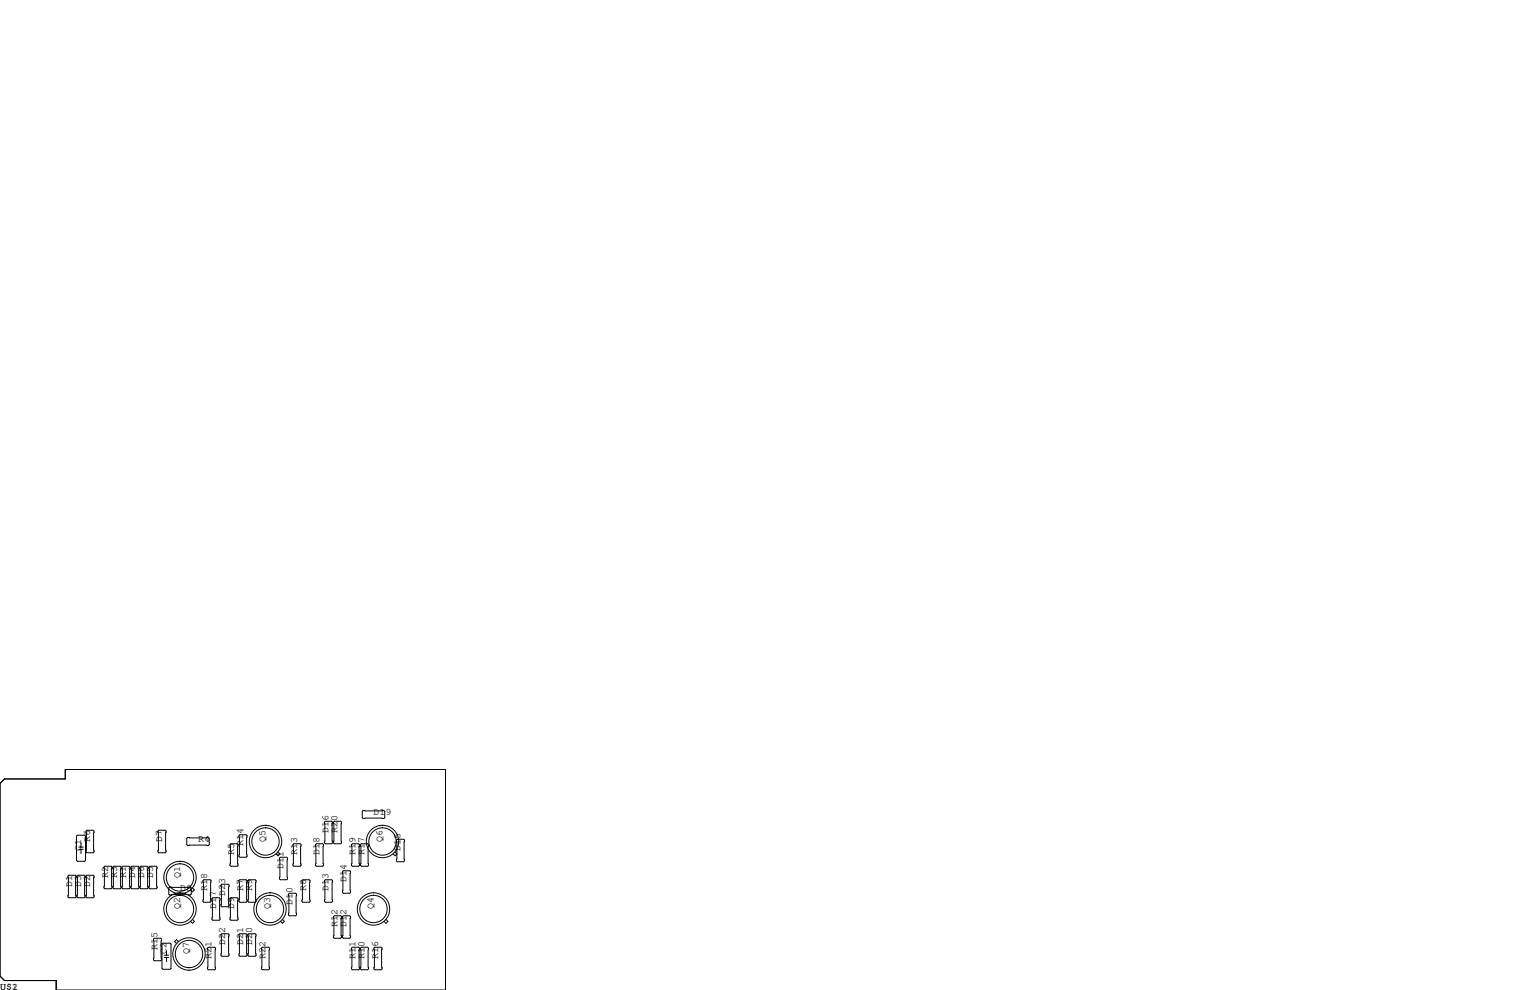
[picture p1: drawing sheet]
<svg xmlns="http://www.w3.org/2000/svg" width="432mm" height="279mm" viewBox="0 0 432 279" stroke-linecap="round" stroke-linejoin="round" font-family="sans-serif">
<g fill="none" stroke="#000" stroke-width=".28">
<path d="M0 221.1l1.3-1.3h17.1v-2.6h107.3v62.2h-109.8v-2.7h-14.6l-1.3-1.2zM21.8 235.7h2.1l.2 .3v6.8l-.2 .3h-2.1l-.2-.3v-6.8zM22.2 239.7h1.3M22.2 239.1h1.3M22.9 237.9v1.2M22.9 239.7v1.2M24.5 234.3h1.8l.2 .3v5.8l-.2 .3h-1.8l-.2-.3v-5.8zM44.6 234.6l.2-.3h1.8l.3 .3v5.8l-.3 .3h-1.8l-.2-.3zM53 236.3h5.8l.3 .3v1.8l-.3 .2h-5.8l-.3-.2v-1.8zM64.9 238.4l.3-.3h1.7l.3 .3v5.8l-.3 .3h-1.7l-.3-.3zM67.4 235.8l.3-.2h1.8l.2 .2v5.9l-.2 .2h-1.8l-.3-.2zM82.7 238.4l.2-.3h1.8l.3 .3v5.8l-.3 .3h-1.8l-.2-.3z"/>
<path d="M89 238.4l.3-.3h1.8l.2 .3v5.8l-.2 .3h-1.8l-.3-.3zM91.6 232l.2-.2h1.8l.3 .2v5.9l-.3 .2h-1.8l-.2-.2zM94.1 232l.3-.2h1.7l.3 .2v5.9l-.3 .2h-1.7l-.3-.2zM99.2 238.4l.2-.3h1.8l.3 .3v5.8l-.3 .3h-1.8l-.2-.3zM101.7 238.4l.3-.3h1.8l.2 .3v5.8l-.2 .3h-1.8l-.3-.3zM102.5 228.7h5.8l.3 .3v1.8l-.3 .2h-5.8l-.3-.2v-1.8zM111.9 237.1l.2-.2h1.8l.3 .2v5.9l-.3 .2h-1.8l-.2-.2zM19.2 247.3l.2-.3h1.8l.3 .3v5.8l-.3 .3h-1.8l-.2-.3zM21.7 247.3l.3-.3h1.7l.3 .3v5.8l-.3 .3h-1.7l-.3-.3zM24.3 247.3l.2-.3h1.8l.2 .3v5.8l-.2 .3h-1.8l-.2-.3zM29.3 244.7l.3-.2h1.8l.2 .2v5.9l-.2 .2h-1.8l-.3-.2zM31.9 244.7l.2-.2h1.8l.3 .2v5.9l-.3 .2h-1.8l-.2-.2z"/>
<path d="M34.4 244.7l.3-.2h1.7l.3 .2v5.9l-.3 .2h-1.7l-.3-.2zM37 244.7l.2-.2h1.8l.2 .2v5.9l-.2 .2h-1.8l-.2-.2zM39.5 244.7l.3-.2h1.7l.3 .2v5.9l-.3 .2h-1.7l-.3-.2zM42 244.7l.3-.2h1.8l.2 .2v5.9l-.2 .2h-1.8l-.3-.2zM47.6 250.6l.3-.3h5.8l.3 .3v1.7l-.3 .3h-5.8l-.3-.3zM54.3 250.6l.6 .6-.6 .5-.5-.5M54.3 259.5l.6 .5-.6 .6-.5-.6M57.3 248.5l.2-.2h1.8l.3 .2v5.9l-.3 .2h-1.8l-.2-.2zM59.8 253.6l.3-.2h1.7l.3 .2v5.9l-.3 .2h-1.7l-.3-.2zM62.4 249.8l.2-.2h1.8l.2 .2v5.9l-.2 .2h-1.8l-.2-.2zM64.9 253.6l.3-.2h1.7l.3 .2v5.9l-.3 .2h-1.7l-.3-.2zM67.4 248.5l.3-.2h1.8l.2 .2v5.9l-.2 .2h-1.8l-.3-.2z"/>
<path d="M70 248.5l.2-.2h1.8l.3 .2v5.9l-.3 .2h-1.8l-.2-.2zM78.5 240.5l.5 .5-.5 .5-.6-.5M78.9 242.2l.2-.3h1.8l.3 .3v5.8l-.3 .3h-1.8l-.2-.3zM79.7 259.5l.6 .5-.6 .6-.5-.6M81.4 252.3l.3-.2h1.7l.3 .2v5.9l-.3 .2h-1.7l-.3-.2zM85.2 248.5l.3-.2h1.7l.3 .2v5.9l-.3 .2h-1.7l-.3-.2zM91.6 248.5l.2-.2h1.8l.3 .2v5.9l-.3 .2h-1.8l-.2-.2zM94.1 258.7l.3-.3h1.7l.3 .3v5.8l-.3 .3h-1.7l-.3-.3zM96.6 258.7l.3-.3h1.8l.2 .3v5.8l-.2 .3h-1.8l-.3-.3zM96.6 246l.3-.3h1.8l.2 .3v5.8l-.2 .3h-1.8l-.3-.3zM108.9 259.5l.6 .5-.6 .6-.5-.6M111.5 240.5l.5 .5-.5 .5-.6-.5"/>
<path d="M43.3 265l.3-.2h1.7l.3 .2v5.9l-.3 .2h-1.7l-.3-.2zM45.7 266.4l.3-.2h2l.3 .2v6.9l-.3 .3h-2l-.3-.3zM46.4 269.6h1.2M46.4 270.2h1.2M47 268.4v1.2M47 270.2v1.2M50.3 265.7l-.5-.5-.5 .5 .5 .6M58.5 267.6l.3-.3h1.8l.2 .3v5.8l-.2 .3h-1.8l-.3-.3zM62.4 263.8l.2-.3h1.8l.2 .3v5.8l-.2 .3h-1.8l-.2-.3zM67.4 263.8l.3-.3h1.8l.2 .3v5.8l-.2 .3h-1.8l-.3-.3zM70 263.8l.2-.3h1.8l.3 .3v5.8l-.3 .3h-1.8l-.2-.3zM73.8 267.6l.2-.3h1.8l.3 .3v5.8l-.3 .3h-1.8l-.2-.3z"/>
<path d="M99.2 267.6l.2-.3h1.8l.3 .3v5.8l-.3 .3h-1.8l-.2-.3zM101.7 267.6l.3-.3h1.8l.2 .3v5.8l-.2 .3h-1.8l-.3-.3zM105.5 267.6l.3-.3h1.8l.2 .3v5.8l-.2 .3h-1.8l-.3-.3z"/>
<circle cx="74.9" cy="237.5" r="3.9"/>
<circle cx="74.9" cy="237.5" r="4.6"/>
<circle cx="107.9" cy="237.5" r="3.9"/>
<circle cx="108" cy="237.5" r="4.6"/>
<circle cx="50.8" cy="247.7" r="3.9"/>
<circle cx="50.8" cy="256.5" r="3.9"/>
<circle cx="50.8" cy="256.5" r="4.6"/>
<circle cx="50.8" cy="247.7" r="4.6"/>
<circle cx="76.2" cy="256.5" r="3.9"/>
<circle cx="76.2" cy="256.5" r="4.6"/>
<circle cx="105.4" cy="256.5" r="3.9"/>
<circle cx="105.4" cy="256.5" r="4.6"/>
<circle cx="53.3" cy="269.2" r="4.6"/>
<circle cx="53.3" cy="269.2" r="3.9"/>
</g>
<g font-size="2.8">
<text x="105.4" y="229.9">D19</text>
<text x="25.4" y="237.5" transform="rotate(-90 25.4 237.5)">R6</text>
<text x="45.7" y="237.5" transform="rotate(-90 45.7 237.5)">D7</text>
<text x="55.9" y="237.5">R4</text>
<text x="68.6" y="238.8" transform="rotate(-90 68.6 238.8)">R14</text>
<text x="74.9" y="237.5" transform="rotate(-90 74.9 237.5)">Q5</text>
<text x="92.7" y="234.9" transform="rotate(-90 92.7 234.9)">D16</text>
<text x="95.2" y="234.9" transform="rotate(-90 95.2 234.9)">R20</text>
<text x="107.9" y="237.5" transform="rotate(-90 107.9 237.5)">Q6</text>
<text x="22.9" y="240" transform="rotate(-90 22.9 240)">C1</text>
<text x="66" y="241.3" transform="rotate(-90 66 241.3)">R5</text>
<text x="80" y="245.1" transform="rotate(-90 80 245.1)">D11</text>
<text x="83.8" y="241.3" transform="rotate(-90 83.8 241.3)">R13</text>
<text x="90.2" y="241.3" transform="rotate(-90 90.2 241.3)">D18</text>
<text x="100.3" y="241.3" transform="rotate(-90 100.3 241.3)">R19</text>
<text x="102.9" y="241.3" transform="rotate(-90 102.9 241.3)">R17</text>
<text x="113" y="240" transform="rotate(-90 113 240)">D15</text>
<text x="20.3" y="250.2" transform="rotate(-90 20.3 250.2)">D1</text>
<text x="22.9" y="250.2" transform="rotate(-90 22.9 250.2)">D3</text>
<text x="25.4" y="250.2" transform="rotate(-90 25.4 250.2)">D2</text>
<text x="30.5" y="247.6" transform="rotate(-90 30.5 247.6)">R2</text>
<text x="33" y="247.6" transform="rotate(-90 33 247.6)">R3</text>
<text x="35.6" y="247.6" transform="rotate(-90 35.6 247.6)">R1</text>
<text x="38.1" y="247.6" transform="rotate(-90 38.1 247.6)">D4</text>
<text x="40.6" y="247.6" transform="rotate(-90 40.6 247.6)">D6</text>
<text x="43.2" y="247.6" transform="rotate(-90 43.2 247.6)">D5</text>
<text x="50.8" y="247.6" transform="rotate(-90 50.8 247.6)">Q1</text>
<text x="50.8" y="251.5">D8</text>
<text x="58.4" y="251.5" transform="rotate(-90 58.4 251.5)">R18</text>
<text x="68.6" y="251.5" transform="rotate(-90 68.6 251.5)">R7</text>
<text x="71.1" y="251.5" transform="rotate(-90 71.1 251.5)">R9</text>
<text x="86.4" y="251.5" transform="rotate(-90 86.4 251.5)">R8</text>
<text x="92.7" y="251.5" transform="rotate(-90 92.7 251.5)">D13</text>
<text x="97.8" y="248.9" transform="rotate(-90 97.8 248.9)">D14</text>
<text x="50.8" y="256.5" transform="rotate(-90 50.8 256.5)">Q2</text>
<text x="61" y="256.5" transform="rotate(-90 61 256.5)">D17</text>
<text x="63.5" y="252.7" transform="rotate(-90 63.5 252.7)">D23</text>
<text x="66" y="256.5" transform="rotate(-90 66 256.5)">D9</text>
<text x="76.2" y="256.5" transform="rotate(-90 76.2 256.5)">Q3</text>
<text x="82.5" y="255.3" transform="rotate(-90 82.5 255.3)">D10</text>
<text x="105.4" y="256.5" transform="rotate(-90 105.4 256.5)">Q4</text>
<text x="95.2" y="261.6" transform="rotate(-90 95.2 261.6)">R12</text>
<text x="97.8" y="261.6" transform="rotate(-90 97.8 261.6)">D12</text>
<text x="44.4" y="268" transform="rotate(-90 44.4 268)">R15</text>
<text x="47" y="269.2" transform="rotate(-90 47 269.2)">C2</text>
<text x="53.3" y="269.2" transform="rotate(-90 53.3 269.2)">Q7</text>
<text x="63.5" y="266.7" transform="rotate(-90 63.5 266.7)">D22</text>
<text x="68.6" y="266.7" transform="rotate(-90 68.6 266.7)">D21</text>
<text x="71.1" y="266.7" transform="rotate(-90 71.1 266.7)">D20</text>
<text x="59.7" y="270.5" transform="rotate(-90 59.7 270.5)">R21</text>
<text x="74.9" y="270.5" transform="rotate(-90 74.9 270.5)">R22</text>
<text x="100.3" y="270.5" transform="rotate(-90 100.3 270.5)">R11</text>
<text x="102.9" y="270.5" transform="rotate(-90 102.9 270.5)">R10</text>
<text x="106.7" y="270.5" transform="rotate(-90 106.7 270.5)">R16</text>
<text x="0" y="279.4">U$1</text>
<text x="3.4" y="279.4">2</text>
</g>
</svg>
